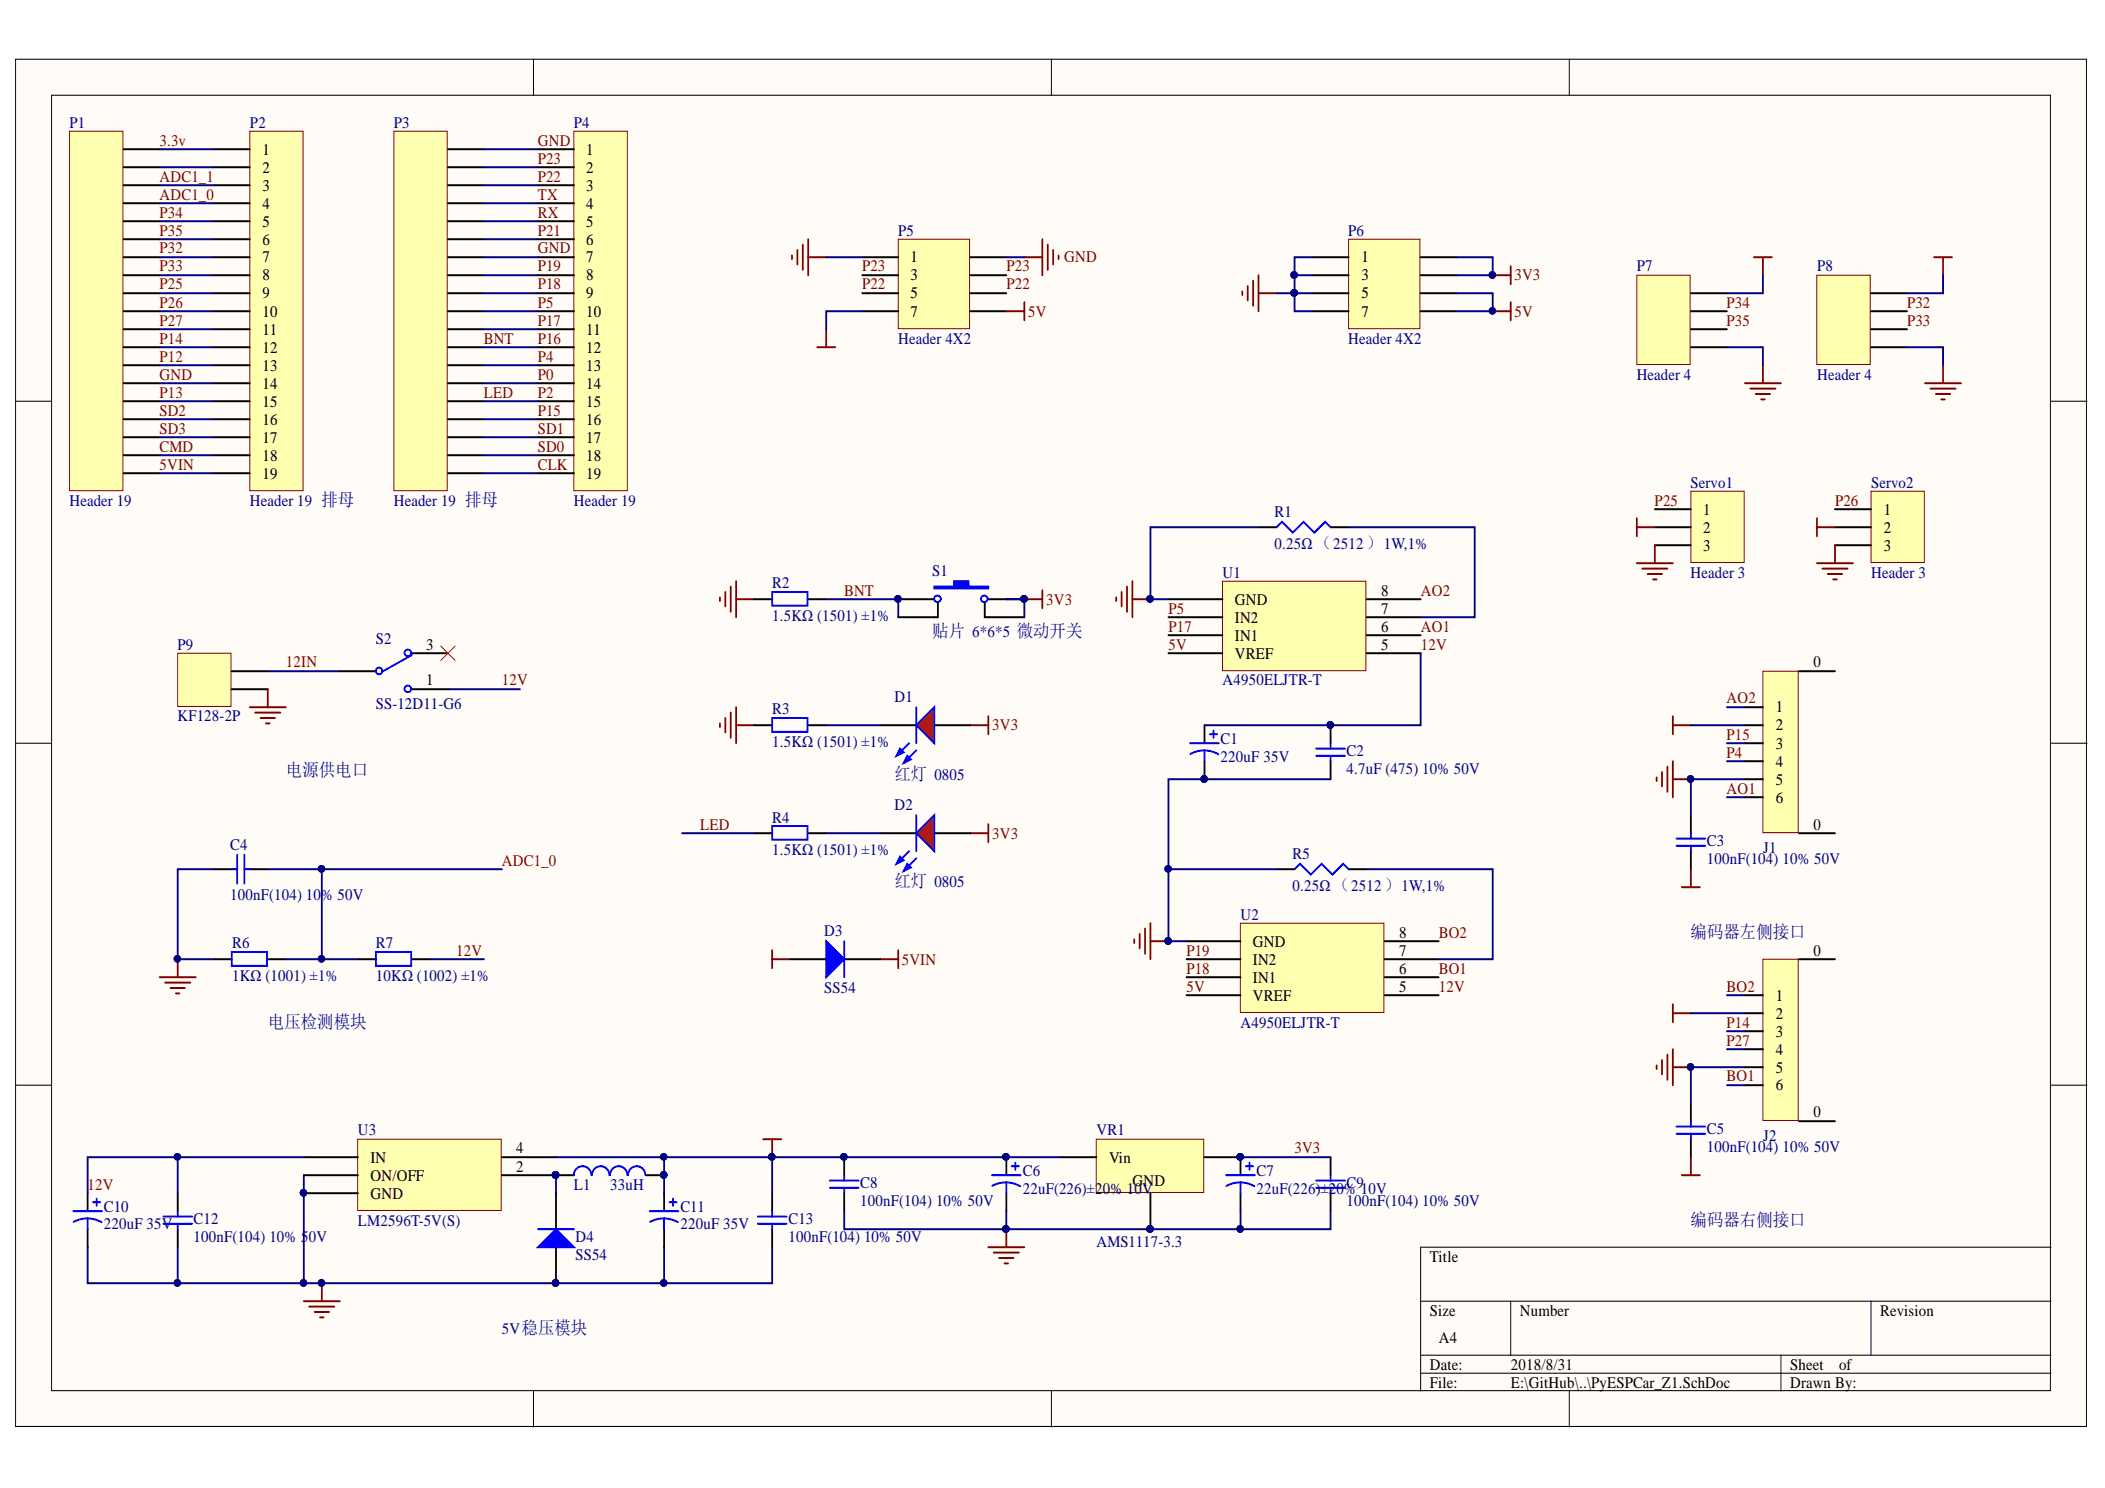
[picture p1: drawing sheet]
# Altium project PyESPCar_Z1.PrjPcb
1 sheet, 44 parts. Net scope: global (net labels, ports and power ports of the same name join across sheets).
Board file: PyESPCar_Z1.PcbDoc

## Sheet PyESPCar_Z1.SchDoc
size A4

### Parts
C1  220uF 35V  [CAPM8485X103N]
C2  4.7uF (475) 10% 50V  [1206_C]
C3  100nF(104) 10% 50V  [0805_C]
C4  100nF(104) 10% 50V  [0805_C]
C5  100nF(104) 10% 50V  [0805_C]
C6  22uF(226)±20% 10V  [CAP-3528]
C7  22uF(226)±20% 10V  [CAP-3528]
C8  100nF(104) 10% 50V  [0805_C]
C9  100nF(104) 10% 50V  [0805_C]
C10  220uF 35V  [CAPM8485X103N]
C11  220uF 35V  [CAPM8485X103N]
C12  100nF(104) 10% 50V  [0805_C]
C13  100nF(104) 10% 50V  [0805_C]
D1  红灯 0805  [0805_LED_S1]
D2  红灯 0805  [0805_LED_S1]
D3  SS54  [SMA(DO-214AC)_S1]
D4  SS54  [SMA(DO-214AC)_S1]
J1  PH-PS-2.0-6  [PH-PS-2.0-6]  (value not drawn)
J2  PH-PS-2.0-6  [PH-PS-2.0-6]  (value not drawn)
L1  value 33uH  [CAPM100100X103N]  (hidden comment: 33uH ±20%)
P1  Header 19  [HDR1X19]
P2  Header 19 排母  [HDR1X19]
P3  Header 19 排母  [HDR1X19]
P4  Header 19  [HDR1X19]
P5  Header 4X2  [HDR2X4]
P6  Header 4X2  [HDR2X4]
P7  Header 4  [HDR1X4]
P8  Header 4  [HDR1X4]
P9  KF128-2P  [HDR2X1_D1]
R1  0.25Ω（2512）1W,1%  [2512]
R2  1.5KΩ (1501) ±1%  [0805_R]
R3  1.5KΩ (1501) ±1%  [0805_R]
R4  1.5KΩ (1501) ±1%  [0805_R]
R5  0.25Ω（2512）1W,1%  [2512]
R6  1KΩ (1001) ±1%  [0805_R]
R7  10KΩ (1002) ±1%  [0805_R]
S1  贴片 6*6*5 微动开关  [SW_PB4_A1]
S2  SS-12D11-G6  [SW-3]
Servo1  Header 3  [HDR1X3]
Servo2  Header 3  [HDR1X3]
U1  A4950ELJTR-T  [SOP-8_EP_150mil]
U2  A4950ELJTR-T  [SOP-8_EP_150mil]
U3  LM2596T-5V(S)  [TO-263-5]
VR1  AMS1117-3.3  [SOT-223]

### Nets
3V3: C3.2 C5.2 C7.1 C9.2 D1.A D2.A J1.2 J2.2 P5.7 P6.2 P6.4 S1.2 S1.3 VR1.2(Vout)
5V: C6.1 C8.2 C11.1 C13.2 D3.1(A) L1.2 P5.8 P6.6 P6.8 P7.4 P8.4 Servo1.2 Servo2.2 U1.4(VREF) U2.4(VREF) U3.4(FB) VR1.3(Vin)
5VIN: D3.2(K) P1.1 P2.19
GND: C1.2 C2.1 C3.1 C4.2 C5.1 C6.2 C7.2 C8.1 C9.1 C10.2 C11.2 C12.1 C13.1 D4.1(A) J1.5 J2.5 P1.6 P2.14 P3.13 P3.19 P4.1 P4.7 P5.1 P5.2 P6.1 P6.3 P6.5 P6.7 P7.1 P8.1 P9.1 R1.1 R2.1 R3.1 R5.1 R6.1 Servo1.3 Servo2.3 U1.1(GND) U2.1(GND) U3.3(GND) U3.5(ON/OFF) VR1.1(GND)
3.3v: P1.19 P2.1
12IN: P9.2 S2.2
12V: C1.1 C2.2 C10.1 C12.2 R7.2 S2.1 U1.5(VBB) U2.5(VBB) U3.1(IN)
ADC1_0: C4.1 P1.16 P2.4 R6.2 R7.1
ADC1_1: P1.17 P2.3
AO1: J1.6 U1.6(OUT1)
AO2: J1.1 U1.8(OUT2)
BNT: P3.8 P4.12 R2.2 S1.1 S1.4  [also labelled P16]
BO1: J2.6 U2.6(OUT1)
BO2: J2.1 U2.8(OUT2)
CLK: P3.1 P4.19
CMD: P1.2 P2.18
LED: P3.5 P4.15 R4.1  [also labelled P2]
P0: P3.6 P4.14
P4: J1.4 P3.7 P4.13
P5: P3.10 P4.10 U1.2(IN2)
P12: P1.7 P2.13
P13: P1.5 P2.15
P14: J2.3 P1.8 P2.12
P15: J1.3 P3.4 P4.16
P17: P3.9 P4.11 U1.3(IN1)
P18: P3.11 P4.9 U2.3(IN1)
P19: P3.12 P4.8 U2.2(IN2)
P21: P3.14 P4.6
P22: P3.17 P4.3 P5.5 P5.6
P23: P3.18 P4.2 P5.3 P5.4
P25: P1.11 P2.9 Servo1.1
P26: P1.10 P2.10 Servo2.1
P27: J2.4 P1.9 P2.11
P32: P1.13 P2.7 P8.3
P33: P1.12 P2.8 P8.2
P34: P1.15 P2.5 P7.3
P35: P1.14 P2.6 P7.2
RX: P3.15 P4.5
SD0: P3.2 P4.18
SD1: P3.3 P4.17
SD2: P1.4 P2.16
SD3: P1.3 P2.17
TX: P3.16 P4.4
NetD1_K: D1.K R3.2
NetD2_K: D2.K R4.2
NetD4_2: D4.2(K) L1.1 U3.2(OUT)
NetP1_18: P1.18 P2.2
NetR1_2: R1.2 U1.7(LSS)
NetR5_2: R5.2 U2.7(LSS)

Not connected (* = marked no-connect by the designer): J1 0; J2 0; S2 3*

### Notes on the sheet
- 电源供电口
- (near J2) 编码器左侧接口
- 电压检测模块
- 编码器右侧接口
- 5V稳压模块
